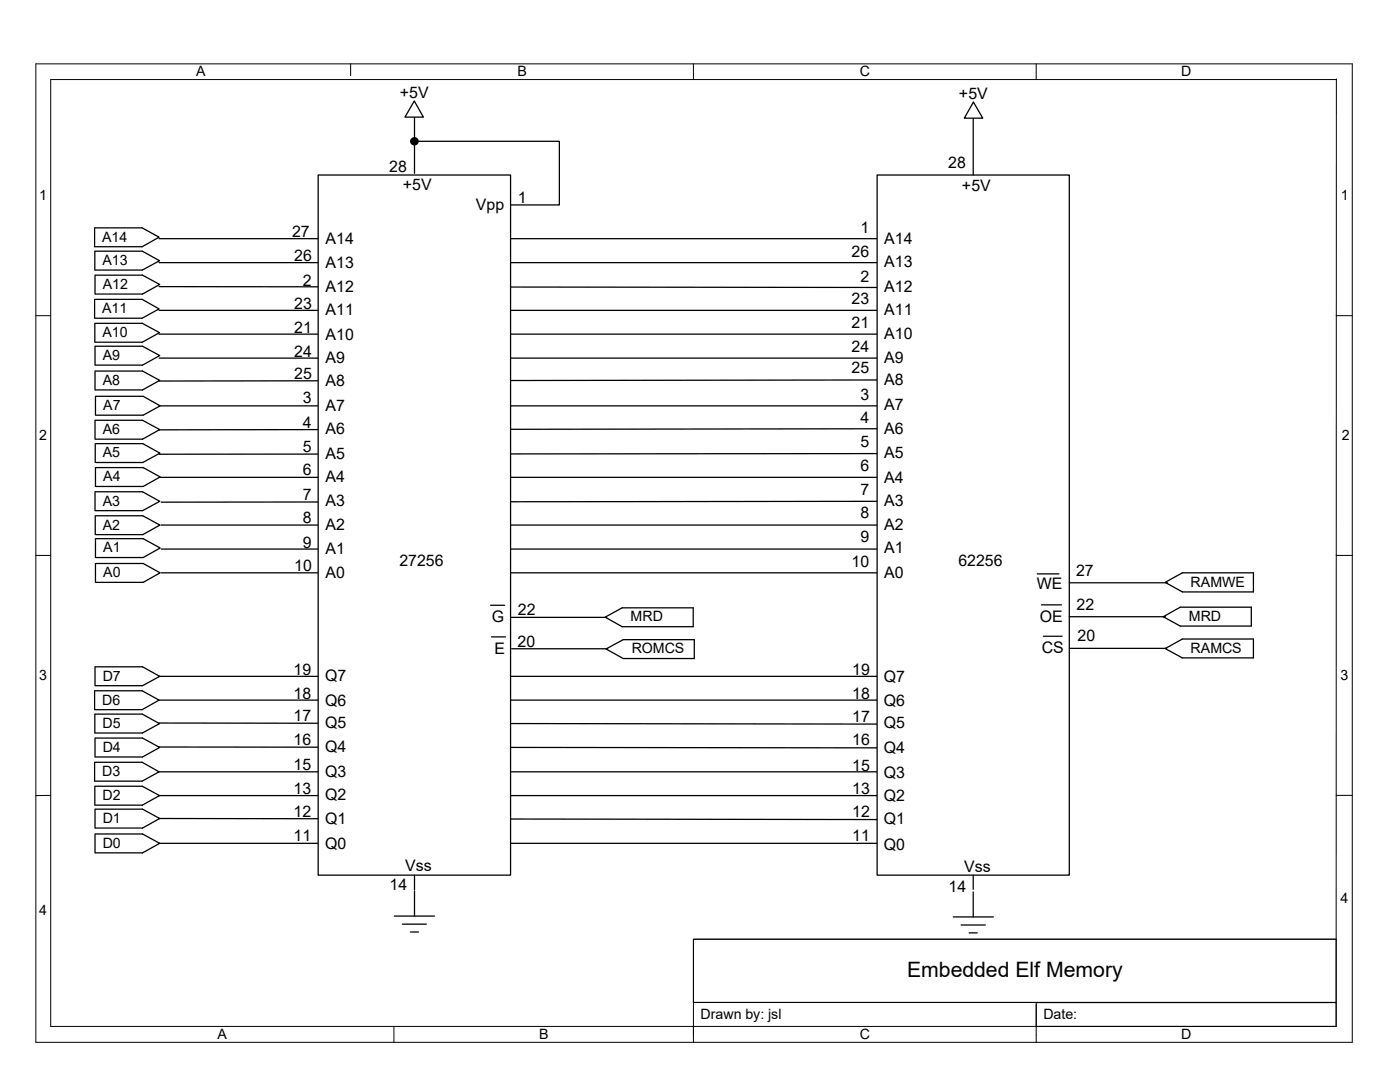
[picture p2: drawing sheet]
<svg xmlns="http://www.w3.org/2000/svg" width="279mm" height="216mm" viewBox="0 0 279 216" stroke-linecap="round" stroke-linejoin="round" font-family="sans-serif">
<g fill="none" stroke="#000" stroke-width=".25">
<path d="M31.7 57.2l143.3 .2M31.7 52.4h143.3M31.7 47.6h143.3M31.7 71.5h143.3M31.7 66.7h143.3M31.7 61.9h143.3M175 75.8l-143.3 .2M31.7 81h143.3M31.7 95.2h143.2M175 85.6l-143.3 .2M175 90.5l-143.3 .1M32.2 104.8h142.8"/>
<path d="M32.2 109.6h142.8M32.2 114.3h142.8M175 100l-142.8 .2M31.7 135h143.3M31.7 139.7h143.5M31.7 144.3l143.3 .2M31.7 149.1l143.3 .1M31.7 154h143.3M31.7 158.7h143.3M31.7 163.3l143.3 .2M31.7 168.3h143.3"/>
</g>
<path d="M63.5 34.9h38.4v139.7h-38.4z" fill="#fff"/>
<path d="M63.5 34.9h38.4v139.7h-38.4zM82.7 28.2h28.9v12.7h-9.6M82.7 21.8v12.8M97.9 120.8h2.8M98.1 127.1h2.8M101.9 123.2h19.2M102.1 129.5h19.2M82.7 174.6v2.9M82.7 177.8v5M78.7 182.8h8M80.3 184.4h4.8M81.9 186h1.6" fill="none" stroke="#000" stroke-width=".25"/>
<circle cx="82.7" cy="28.2" r=".85" fill="#000"/>
<path d="M175 34.9h38.4v139.7h-38.4z" fill="#fff"/>
<g fill="none" stroke="#000" stroke-width=".25">
<path d="M175 34.9h38.4v139.7h-38.4zM194.2 22v12.9M207 114.5h4.3M213.4 116.3h19.6M207.9 120.7h3.9M208.2 127h3.8M213.4 123.1h19.2M213.6 129.4h19.2M194.2 174.6v2.9M194.2 178v5M190.2 183h8M191.8 184.6h4.8"/>
<path d="M193.4 186.1h1.6"/>
</g>
<path d="M82.7 20.2l1.8 3.2h-3.7z" fill="#fff"/>
<path d="M82.7 20.2l1.8 3.2h-3.7z" fill="none" stroke="#000" stroke-width=".25"/>
<path d="M194.3 20.4l1.8 3.2h-3.7z" fill="#fff"/>
<g fill="none" stroke="#000" stroke-width=".25">
<path d="M194.3 20.4l1.8 3.2h-3.7zM18.9 45.5v3.7M18.9 59.7v3.8M18.9 50.1v3.8M19 45.5h9.4l3.3 1.8-3.3 1.9h-9.4M19 59.7h9.4l3.3 1.9-3.3 1.9h-9.4M19 54.9v3.8M19 50.1h9.4l3.4 1.9-3.4 1.9h-9.4M19 54.9h9.4l3.5 1.9-3.5 1.9h-9.4M18.9 64.5v3.8M19 69.1v3.8M19 74v3.8"/>
<path d="M19 64.5h9.4l3.4 1.9-3.4 1.9h-9.4M19 69.1h9.4l3.5 1.9-3.5 1.9h-9.4M19 74h9.4l3.5 1.9-3.5 1.9h-9.4M19 79.1v3.7M19.2 79.1h9.4l3.4 1.9-3.4 1.8h-9.4M19 83.9v3.7M19 98.1v3.8M19 88.5v3.8M19 83.9h9.4l3.5 1.8-3.5 1.9h-9.4M19 98.1h9.4l3.5 1.9-3.5 1.9h-9.4M19 93.3v3.8M19.1 88.5h9.4l3.4 1.9-3.4 1.9h-9.4"/>
<path d="M19.2 93.3h9.4l3.4 1.9-3.4 1.9h-9.4M19 102.9v3.8M19 107.5v3.8M19 112.4v3.8M19.1 102.9h9.4l3.4 1.9-3.4 1.9h-9.4M19.2 107.5h9.4l3.4 1.8-3.4 2h-9.4M19.2 112.4h9.4l3.4 1.9-3.4 1.9h-9.4M232.5 116.2l3.5-1.9h14.1v3.8h-14.1zM18.9 137.8v3.8M19 137.8h9.4l3.3 1.9-3.3 1.9h-9.4M19 133.1v3.7M19 133.1h9.4l3.5 1.9-3.5 1.8h-9.4"/>
<path d="M120.8 123.1l3.4-1.8h14.1v3.8h-14.1zM120.9 129.5l3.5-1.9h14.2v3.8h-14.2zM232.2 123.1l3.3-1.9h14.2v3.7h-14.2zM232.5 129.4l3.5-1.9h14.1v3.8h-14.1zM18.9 152.1v3.8M18.9 142.5v3.8M18.9 156.9v3.8M19 152.1h9.4l3.3 1.9-3.3 1.9h-9.4M19 147.3v3.7M19 142.5h9.4l3.4 1.9-3.4 1.9h-9.4M19 156.9h9.4l3.4 1.8-3.4 2h-9.4M19 147.3h9.4l3.5 1.8-3.5 1.9h-9.4"/>
<path d="M19 161.5v3.7M19 166.4v3.8M19 161.5h9.4l3.5 1.8-3.5 1.9h-9.4M19 166.4h9.4l3.5 1.9-3.5 1.9h-9.4"/>
</g>
<g fill="none" stroke="#000" stroke-width=".2">
<path d="M7.2 12.7h262.7v195.3h-262.7zM70 12.7v2.4M138.4 12.7v3.2M206.8 12.7v3.2M266.7 15.7v189.1h-256.6v-188.9h256.6M7.2 63h2.9M266.7 63h3.2M7.2 110.8h2.9M266.7 110.8h3.2M10.1 158.7h-2.9M266.7 158.7h3.2M138.4 187.4h128.3v12.6h-128.3z"/>
<path d="M266.7 187.4h-128.3v19.1M78.6 204.8v3.2M138.4 204.8v3.2M138.4 200h128.3M206.8 200.1h59.9v4.7h-59.9zM206.8 200.4v7.6"/>
</g>
<text font-size="4.2" x="181" y="195">Embedded Elf Memory</text>
<g font-size="3.2">
<text x="79.8" y="19.6">+5V</text>
<text x="191.4" y="19.8">+5V</text>
<text x="77.7" y="34.3">28</text>
<text x="189.2" y="33.6">28</text>
<text x="80.4" y="37.9">+5V</text>
<text x="95" y="42">Vpp</text>
<text x="103.3" y="40.5">1</text>
<text x="192" y="38">+5V</text>
<text x="58.3" y="47.3">27</text>
<text x="171.7" y="46.4">1</text>
<text x="58.7" y="52">26</text>
<text x="65" y="53.4">A13</text>
<text x="65" y="48.6">A14</text>
<text x="169.9" y="51.2">26</text>
<text x="176.4" y="53.3">A13</text>
<text x="176.4" y="48.6">A14</text>
<text x="60.5" y="57">2</text>
<text x="65" y="58.3">A12</text>
<text x="171.7" y="56.2">2</text>
<text x="176.4" y="58.3">A12</text>
<text x="58.7" y="61.6">23</text>
<text x="65" y="62.9">A11</text>
<text x="169.9" y="60.7">23</text>
<text x="169.9" y="65.5">21</text>
<text x="176.4" y="62.9">A11</text>
<text x="58.7" y="66.5">21</text>
<text x="58.7" y="71.2">24</text>
<text x="65" y="67.8">A10</text>
<text x="169.9" y="70.2">24</text>
<text x="176.4" y="67.6">A10</text>
<text x="58.7" y="75.6">25</text>
<text x="65" y="72.5">A9</text>
<text x="65" y="77">A8</text>
<text x="169.9" y="74.4">25</text>
<text x="176.4" y="72.3">A9</text>
<text x="176.4" y="76.9">A8</text>
<text x="60.5" y="80.3">3</text>
<text x="65" y="82">A7</text>
<text x="171.7" y="79.8">3</text>
<text x="176.4" y="81.9">A7</text>
<text x="60.5" y="85.3">4</text>
<text x="65" y="86.7">A6</text>
<text x="171.7" y="84.3">4</text>
<text x="171.7" y="89.3">5</text>
<text x="176.4" y="86.5">A6</text>
<text x="60.5" y="90.3">5</text>
<text x="60.5" y="94.9">6</text>
<text x="65" y="91.6">A5</text>
<text x="171.7" y="94">6</text>
<text x="176.4" y="91.5">A5</text>
<text x="60.5" y="99.8">7</text>
<text x="65" y="96.2">A4</text>
<text x="65" y="101">A3</text>
<text x="171.7" y="98.7">7</text>
<text x="176.4" y="96.4">A4</text>
<text x="176.4" y="101">A3</text>
<text x="60.5" y="104.3">8</text>
<text x="65" y="105.7">A2</text>
<text x="171.7" y="103.4">8</text>
<text x="176.4" y="105.7">A2</text>
<text x="58.7" y="114">10</text>
<text x="60.5" y="109.3">9</text>
<text x="65" y="110.5">A1</text>
<text x="79.7" y="113">27256</text>
<text x="169.9" y="113.1">10</text>
<text x="171.7" y="108.2">9</text>
<text x="176.4" y="110.4">A1</text>
<text x="191.3" y="112.9">62256</text>
<text x="65" y="115.3">A0</text>
<text x="176.4" y="115.3">A0</text>
<text x="206.9" y="117.4">WE</text>
<text x="214.8" y="115">27</text>
<text x="98.1" y="124.2">G</text>
<text x="103.3" y="122.7">22</text>
<text x="207.5" y="124">OE</text>
<text x="214.8" y="121.7">22</text>
<text x="98.7" y="130.4">E</text>
<text x="103.3" y="129">20</text>
<text x="207.9" y="130.3">CS</text>
<text x="215.1" y="128">20</text>
<text x="58.6" y="134.7">19</text>
<text x="64.9" y="135.9">Q7</text>
<text x="170.1" y="134.7">19</text>
<text x="176.4" y="136">Q7</text>
<text x="58.6" y="139.4">18</text>
<text x="58.6" y="143.9">17</text>
<text x="64.9" y="140.8">Q6</text>
<text x="170.1" y="139.5">18</text>
<text x="176.4" y="140.9">Q6</text>
<text x="58.6" y="148.6">16</text>
<text x="64.9" y="145.2">Q5</text>
<text x="170.1" y="144">17</text>
<text x="170.1" y="148.7">16</text>
<text x="176.4" y="145.3">Q5</text>
<text x="58.6" y="153.7">15</text>
<text x="64.9" y="150.1">Q4</text>
<text x="64.9" y="155.1">Q3</text>
<text x="170.1" y="153.8">15</text>
<text x="176.4" y="150.2">Q4</text>
<text x="176.4" y="155.2">Q3</text>
<text x="58.6" y="158.4">13</text>
<text x="64.9" y="159.7">Q2</text>
<text x="170.1" y="158.5">13</text>
<text x="176.4" y="159.9">Q2</text>
<text x="58.6" y="167.8">11</text>
<text x="58.6" y="163">12</text>
<text x="64.9" y="164.4">Q1</text>
<text x="170.1" y="167.9">11</text>
<text x="170.1" y="163.1">12</text>
<text x="176.4" y="164.5">Q1</text>
<text x="64.9" y="169.5">Q0</text>
<text x="80.9" y="173.7">Vss</text>
<text x="176.4" y="169.5">Q0</text>
<text x="192.4" y="173.9">Vss</text>
<text x="77.8" y="177.6">14</text>
<text x="189.3" y="178">14</text>
</g>
<g font-size="2.8">
<text x="39.1" y="15.2">A</text>
<text x="103.3" y="15.2">B</text>
<text x="171.6" y="15.2">C</text>
<text x="235.8" y="15.2">D</text>
<text x="7.8" y="39.9">1</text>
<text x="267.6" y="39.9">1</text>
<text x="20.4" y="48.2">A14</text>
<text x="20.4" y="52.9">A13</text>
<text x="20.5" y="57.6">A12</text>
<text x="20.4" y="62.5">A11</text>
<text x="20.4" y="67.3">A10</text>
<text x="20.5" y="71.8">A9</text>
<text x="20.5" y="76.8">A8</text>
<text x="20.6" y="81.8">A7</text>
<text x="7.8" y="87.8">2</text>
<text x="20.5" y="86.6">A6</text>
<text x="267.8" y="87.8">2</text>
<text x="20.5" y="91.3">A5</text>
<text x="20.5" y="100.9">A3</text>
<text x="20.6" y="96">A4</text>
<text x="20.5" y="105.7">A2</text>
<text x="20.6" y="110.2">A1</text>
<text x="20.6" y="115.2">A0</text>
<text x="237.6" y="117.1">RAMWE</text>
<text x="125.9" y="124">MRD</text>
<text x="237.2" y="123.9">MRD</text>
<text x="126.1" y="130.3">ROMCS</text>
<text x="237.6" y="130.3">RAMCS</text>
<text x="7.8" y="135.6">3</text>
<text x="20.5" y="135.8">D7</text>
<text x="267.5" y="135.6">3</text>
<text x="20.4" y="140.6">D6</text>
<text x="20.4" y="145.2">D5</text>
<text x="20.5" y="150">D4</text>
<text x="20.4" y="154.9">D3</text>
<text x="20.4" y="159.6">D2</text>
<text x="20.5" y="164.2">D1</text>
<text x="20.5" y="169.2">D0</text>
<text x="7.8" y="182.6">4</text>
<text x="267.5" y="180.3">4</text>
<text x="139.8" y="203.4">Drawn by: jsl</text>
<text x="208.2" y="203.3">Date:</text>
<text x="43.4" y="207.4">A</text>
<text x="107.6" y="207.4">B</text>
<text x="171.6" y="207.4">C</text>
<text x="235.8" y="207.3">D</text>
</g>
</svg>
